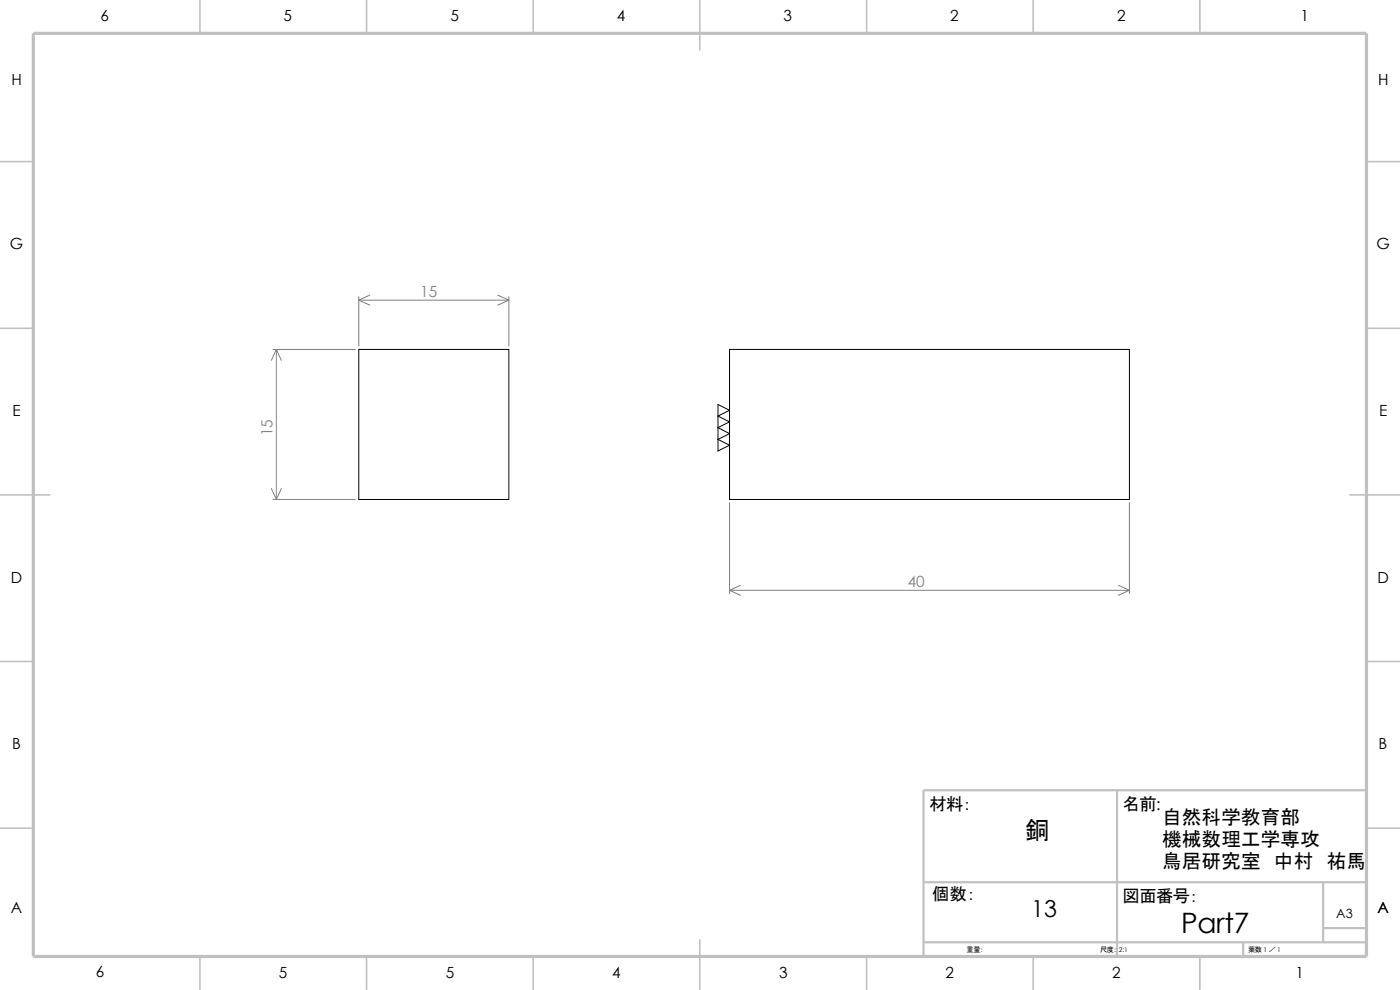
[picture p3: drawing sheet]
<svg xmlns="http://www.w3.org/2000/svg" width="297mm" height="210mm" viewBox="0 0 297 210" stroke-linecap="round" stroke-linejoin="round" font-family="sans-serif">
<g fill="none" stroke="#c0c0c0" stroke-width=".34">
<path d="M42.4 0v7.1M77.8 0v7.1M113.1 0v7.1M148.5 0v10.6M183.9 0v7.1M219.2 0v7.1M254.6 0v7.1M0 34.3h7.1M289.9 34.3h7.1M0 69.6h7.1M289.9 69.6h7.1M0 105h10.6"/>
<path d="M286.4 105h10.6M0 140.3h7.1M289.9 140.3h7.1M0 175.7h7.1M289.9 175.7h7.1M148.5 199.4v10.6M42.4 202.9v7.1M77.8 202.9v7.1M113.1 202.9v7.1M183.9 202.9v7.1M219.2 202.9v7.1M254.6 202.9v7.1"/>
</g>
<path d="M237 167.6v35.3M289.9 167.6h-94v35.3M195.9 199.9h94M195.9 187.2h94M263.7 199.9v3M280.7 187.2v12.7M280.7 196.9h9.2" fill="none" stroke="#c0c0c0" stroke-width=".47"/>
<path d="M7.1 7.1h282.8v195.8h-282.8z" fill="none" stroke="#c0c0c0" stroke-width=".68" stroke-linecap="butt"/>
<path d="M76.1 74.1h31.8v31.9h-31.8zM154.8 74.1h84.8v31.9h-84.8zM152.3 85.8l2.5 1.2-2.5 1.3 2.5 1.2-2.5 1.2 2.5 1.3-2.5 1.2 2.5 1.2-2.5 1.3z" fill="none" stroke="#000" stroke-width=".21"/>
<g fill="none" stroke="#808080" stroke-width=".21">
<path d="M57.9 74.1h17.5M58.6 74.1v31.9M58.6 74.1l1.1 2.4M58.6 74.1l-1 2.4M76.1 62.9v10.5M76.1 63.7h31.8M76.1 63.7l2.3 1M78.4 62.6l-2.3 1.1M105.6 62.6l2.3 1.1M107.9 62.9v10.5M107.9 63.7l-2.3 1M57.6 103.6l1 2.4"/>
<path d="M57.9 106h17.5M59.7 103.6l-1.1 2.4M154.8 106.6v19.3M239.6 106.6v19.3M154.8 125.2h84.8M154.8 125.2l2.3 1.1M157.1 124.2l-2.3 1M237.3 124.2l2.3 1M239.6 125.2l-2.3 1.1"/>
</g>
<text font-size="6" x="250.6" y="197.9">Part7</text>
<text font-size="5.2" x="217.5" y="177.9">銅</text>
<text font-size="5" x="218.7" y="194.5">13</text>
<g font-size="4.1">
<text x="246.5" y="174.8">自然科学教育部</text>
<text x="246.5" y="179.5">機械数理工学専攻</text>
<text x="246.5" y="184.1">鳥居研究室　中村　祐馬</text>
</g>
<g font-size="3.7">
<text x="197.2" y="171.7">材料：</text>
<text x="238.2" y="171.7">名前:</text>
<text x="197.8" y="190.8">個数：</text>
<text x="238.2" y="191.3">図面番号：</text>
</g>
<g font-size="3.3">
<text x="21.3" y="4.4">6</text>
<text x="60.2" y="4.4">5</text>
<text x="95.5" y="4.4">5</text>
<text x="130.9" y="4.4">4</text>
<text x="166.2" y="4.4">3</text>
<text x="201.6" y="4.4">2</text>
<text x="237" y="4.4">2</text>
<text x="275.9" y="4.4">1</text>
<text x="2.4" y="18">H</text>
<text x="292.4" y="18">H</text>
<text x="2.1" y="52.9">G</text>
<text x="292" y="52.9">G</text>
<text x="2.6" y="88.2">E</text>
<text x="292.6" y="88.2">E</text>
<text x="2.3" y="123.6">D</text>
<text x="292.2" y="123.6">D</text>
<text x="2.6" y="159">B</text>
<text x="292.5" y="159">B</text>
<text x="2.3" y="193.8">A</text>
<text x="292.2" y="193.8">A</text>
<text x="20.3" y="207.3">6</text>
<text x="59.2" y="207.4">5</text>
<text x="94.6" y="207.4">5</text>
<text x="129.9" y="207.4">4</text>
<text x="165.3" y="207.4">3</text>
<text x="200.6" y="207.4">2</text>
<text x="236" y="207.4">2</text>
<text x="274.9" y="207.4">1</text>
</g>
<g font-size="3.3" fill="#808080">
<text x="89.2" y="63">15</text>
<text x="57.8" y="92.5" transform="rotate(-90 57.8 92.5)">15</text>
<text x="192.6" y="124.5">40</text>
</g>
<text font-size="2.7" x="283.5" y="194.8">A3</text>
<g font-size="1.5">
<text x="205.1" y="201.9">重量：</text>
<text x="233.4" y="201.9">尺度：</text>
<text x="264.8" y="201.9">葉数 1 ／ 1</text>
</g>
<text font-size="1.4" x="237.4" y="202">2:1</text>
</svg>
